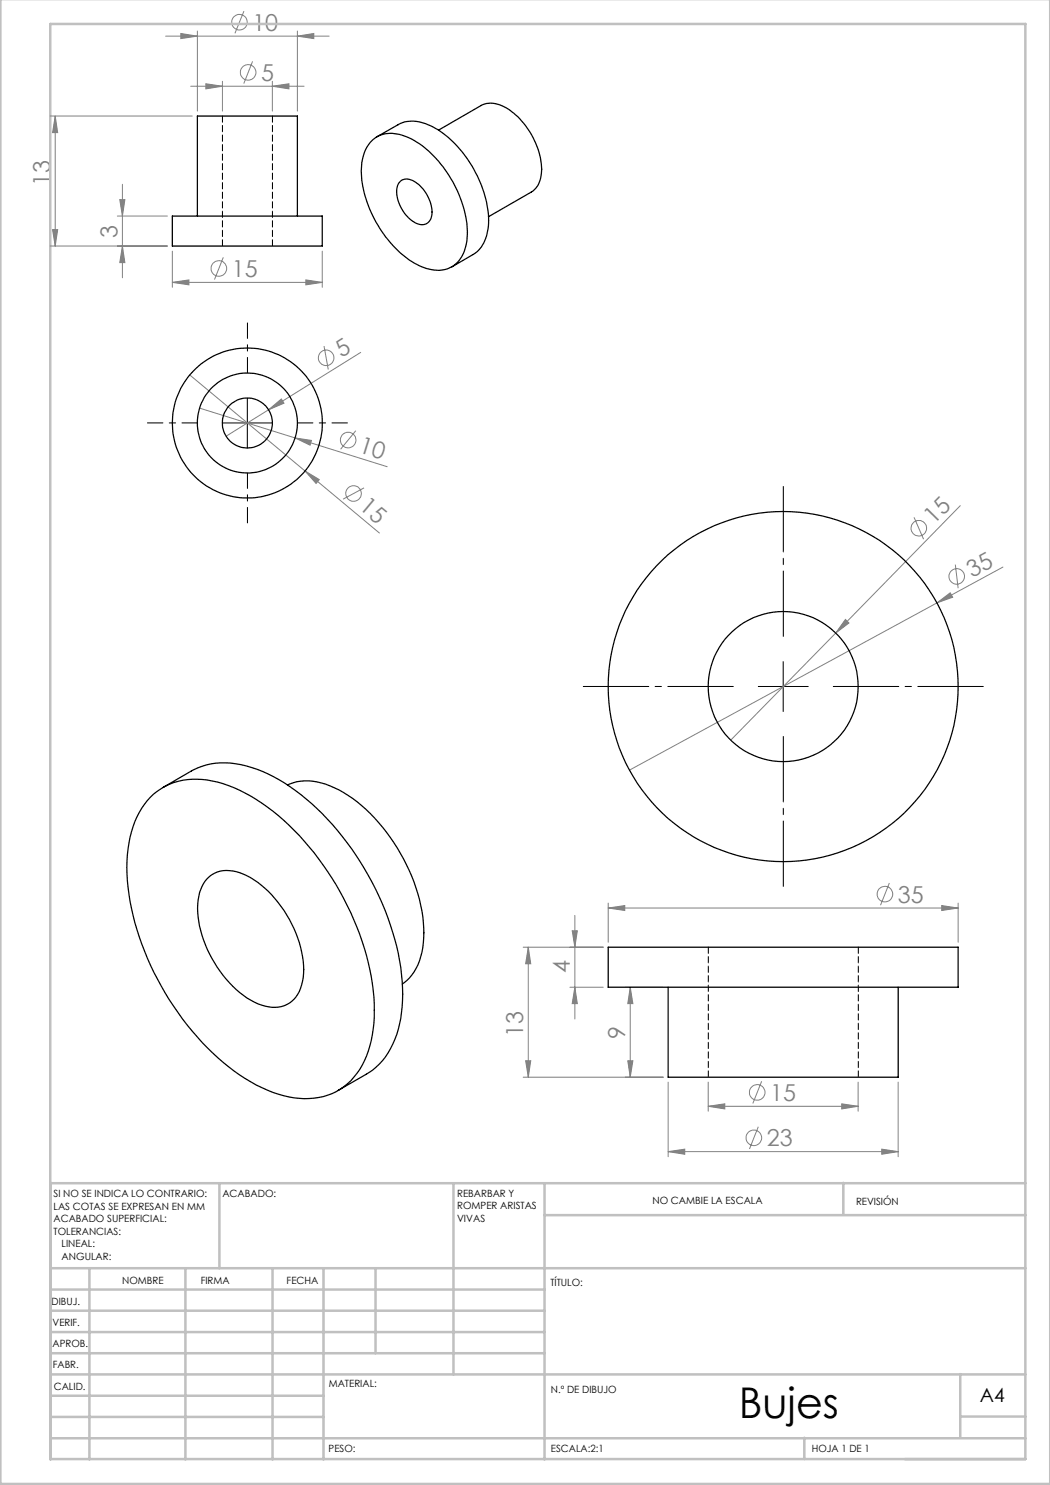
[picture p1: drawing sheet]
<svg xmlns="http://www.w3.org/2000/svg" width="210mm" height="297mm" viewBox="0 0 210 297" stroke-linecap="round" stroke-linejoin="round" font-family="sans-serif">
<g fill="none" stroke="#808080" stroke-width=".2">
<path d="M33.1 7.2h32.7M36.2 6.7l3.3 .5-3.3 .5zM38.1 17.2h22.7M39.5 6.2v16M41.2 16.8l3.3 .4-3.3 .6zM44.5 16.3v5.9M48.8 2.2l-1.8 4.5M50.5 12.3l-1.7 4.4M54.5 17.2l3.3-.4v1zM54.5 16.3v5.9M59.5 7.2l3.3-.5v1zM59.5 6.2v16"/>
<path d="M10 23.2h28.5M11 23.2l.5 3.3h-1zM11 23.2v26M24 39.9h1l-.5 3.3zM24.5 36.9v18.7M10 49.2h23.5M10.5 45.9h1l-.5 3.3zM23.5 43.2h10M24.5 49.2l.5 3.3h-1zM34.5 56.5l3.3-.5v1zM34.5 50.2v7.3M34.5 56.5h30"/>
<path d="M44.7 51.5l-1.8 4.4M61.2 56l3.3 .5-3.3 .5zM64.5 50.2v7.3M38 75l23 19.2M64.8 69.2l.9 4.7M72.1 70.5l-26.9 16.7M39.9 81.6l37.5 11.7M53.7 81.9l2.6-2.1 .5 .8zM59 87.6l3.3 .5-.3 .9zM61 94.2l2.9 1.7-.7 .8zM61 94.2l14.9 12.4M71.2 86.1l-3.1 3.7"/>
<path d="M72.8 97.6l-4.2 2.2M182.8 103.5l1.9 4.3M191.1 112.9l.5 4.7M192.1 101.1l-25 25.5M200.6 113.4l-74.7 40.6M167.1 126.6l-20.9 21.4M169.1 123.9l.7 .7-2.7 2zM187.4 120.6l2.6-2 .5 .8zM177.9 176.6l-1.8 4.4M104.6 189.4h16M105.7 189.4v26M105.7 189.4l.5 3.4h-1.1z"/>
<path d="M114 197.4h6.6M114.4 186.2h1.1l-.5 3.2zM115 183.1v20.7M115 197.4l.5 3.3h-1.1zM121.6 181.6l3.4-.5v1zM121.6 180.6v7.9M121.6 181.6h70M125.1 197.4h7.5M126 197.4l.6 3.3h-1zM126 197.4v18M188.3 181.1l3.3 .5-3.3 .5zM191.6 180.6v7.9"/>
<path d="M104.6 215.4h28M105.1 212.2h1.1l-.5 3.2zM125.6 212.2h1l-.6 3.2zM133.6 216.4v14.9M141.6 216.4v5.8M152.3 216.2l-1.7 4.5M171.6 216.4v5.8M179.6 216.4v14.9M133.6 230.3l3.3-.5v1.1zM133.6 230.3h46M141.6 221.3l3.4-.5v1zM141.6 221.3h30"/>
<path d="M151.7 225.4l-1.8 4.4M168.3 220.8l3.3 .5-3.3 .5zM176.4 229.8l3.2 .5-3.2 .6z"/>
<circle cx="47.9" cy="4.4" r="1.55"/>
<circle cx="49.6" cy="14.5" r="1.55"/>
<circle cx="43.8" cy="53.7" r="1.56"/>
<circle cx="65.2" cy="71.6" r="1.56"/>
<circle cx="69.6" cy="88" r="1.56"/>
<circle cx="70.7" cy="98.7" r="1.55"/>
<circle cx="183.8" cy="105.6" r="1.56"/>
<circle cx="191.4" cy="115.3" r="1.56"/>
<circle cx="177" cy="178.8" r="1.56"/>
<circle cx="151.4" cy="218.5" r="1.56"/>
<circle cx="150.8" cy="227.6" r="1.55"/>
</g>
<path d="M146.7 137.3h-30M156.7 127.3v-30M166.7 137.3h30M156.7 147.3v30" fill="none" stroke="#000" stroke-width=".2" stroke-dasharray="15.2 1.3 1.3 1.3" stroke-dashoffset="2.1"/>
<path d="M49.5 74.6v-10M39.5 84.6h-10M49.5 94.6v10M59.5 84.6h10" fill="none" stroke="#000" stroke-width=".2" stroke-dasharray="15.2 1.3 1.3 1.3" stroke-dashoffset="12.1"/>
<path d="M49.5 79.6v10M44.5 84.6h10M151.7 137.3h9.9M156.6 132.3v10" fill="none" stroke="#000" stroke-width=".2"/>
<g fill="none" stroke="#c0c0c0" stroke-width=".5">
<path d="M.1 -.1v296.9h209.9v-296.9M10.1 4.8h195v287h-195zM43.9 236.6v17M90.7 236.6v38.3M108.9 236.6v55.3M168.7 236.6v6.3M205.1 236.6h-195v55.3M10.1 253.6h195M10.1 257.9h98.8M17.9 253.6v38.3M37.1 253.6v38.3M54.5 253.6v38.3"/>
<path d="M64.7 253.6v38.3M75.1 253.6v17M108.9 243h96.2M10.1 270.6h98.8M10.1 266.4h98.8M10.1 262.1h98.8M10.1 279.1h54.6M10.1 274.9h195M192.1 274.8v12.7M10.1 287.7h195M10.1 283.4h54.6M160.9 287.5v4.3"/>
<path d="M192.1 283.3h13"/>
</g>
<g fill="#808080">
<path d="M187.4 120.6l2.6-2 .5 .8z"/>
<path d="M53.7 81.9l2.6-2.1 .5 .8z"/>
<path d="M169.1 123.9l.7 .7-2.7 2z"/>
<path d="M61 94.2l2.9 1.7-.7 .8z"/>
<path d="M59 87.6l3.3 .5-.3 .9z"/>
<path d="M59.5 7.2l3.3-.5v1zM36.2 6.7l3.3 .5-3.3 .5zM61.2 56l3.3 .5-3.3 .5zM34.5 56.5l3.3-.5v1zM54.5 17.2l3.3-.4v1zM41.2 16.8l3.3 .4-3.3 .6zM168.3 220.8l3.3 .5-3.3 .5zM141.6 221.3l3.4-.5v1zM176.4 229.8l3.2 .5-3.2 .6zM133.6 230.3l3.3-.5v1.1zM188.3 181.1l3.3 .5-3.3 .5zM121.6 181.6l3.4-.5v1z"/>
<path d="M11 23.2l.5 3.3h-1zM10.5 45.9h1l-.5 3.3zM24 39.9h1l-.5 3.3zM24.5 49.2l.5 3.3h-1zM114.4 186.2h1.1l-.5 3.2zM115 197.4l.5 3.3h-1.1zM126 197.4l.6 3.3h-1zM125.6 212.2h1l-.6 3.2zM105.7 189.4l.5 3.4h-1.1zM105.1 212.2h1.1l-.5 3.2z"/>
</g>
<g fill="none" stroke="#000" stroke-width=".25">
<path d="M74.2 28.3a5.8 5.8 0 0 1 6.7-1.1 19.1 19.1 0 0 1 9.3 8.5 19.9 19.9 0 0 1 3.1 13 5.8 5.8 0 0 1-6.5 5.3 15 15 0 0 1-9.2-6.1 22.8 22.8 0 0 1-5.3-14.2 8.1 8.1 0 0 1 1.9-5.4zM75.4 27.4l4.2-2.5a7.1 7.1 0 0 1 7 .5 23.1 23.1 0 0 1 11.1 19.2 7.6 7.6 0 0 1-2.9 6.2l-4.4 2.6M80.1 36.3a2.5 2.5 0 0 1 3.3 .4 7.2 7.2 0 0 1 2.8 6.9 2.08 2.08 0 0 1-3.3 .8 7.3 7.3 0 0 1-3.4-7.3zM87.7 26l8.5-4.9a5.4 5.4 0 0 1 5.8 .9 15.5 15.5 0 0 1 6.3 12.8 4.4 4.4 0 0 1-2 3.6l-8.6 5M34.5 43.2h30v6h-30zM39.5 43.2v-20h20v20M30.1 159.4a13.1 13.1 0 0 1 12.4-3.2 32.9 32.9 0 0 1 16.3 9.8 57.2 57.2 0 0 1 15.8 32.1 24.8 24.8 0 0 1-2.7 15.8 12.5 12.5 0 0 1-13.1 5.7 30.1 30.1 0 0 1-15.3-8.1 57.2 57.2 0 0 1-17.9-34 25.9 25.9 0 0 1 2.2-15l1.1-1.6zM32.6 157.5l5.7-3.3a14.4 14.4 0 0 1 12-.7 37.7 37.7 0 0 1 16.2 11.5 57.7 57.7 0 0 1 13.7 28.5 27.8 27.8 0 0 1-1.7 15.4 12.8 12.8 0 0 1-5.2 5.9l-5.7 3.3M57.5 157a10.7 10.7 0 0 1 9.4 .6 31.9 31.9 0 0 1 13.8 14.2 30.2 30.2 0 0 1 3.9 17.7 10.5 10.5 0 0 1-4.1 7.3M41.5 175.7a6.1 6.1 0 0 1 7.2-.9 21.6 21.6 0 0 1 10.5 11.9 16 16 0 0 1 .9 11 5.6 5.6 0 0 1-7.1 3.5 18.1 18.1 0 0 1-10.1-8.7 20.7 20.7 0 0 1-3.3-12.4l.3-1.5 .5-1.3zM121.6 189.4h70v8h-70zM133.6 197.4v18h46v-18"/>
<circle cx="49.5" cy="84.6" r="15"/>
<circle cx="49.5" cy="84.6" r="10"/>
<circle cx="49.5" cy="84.6" r="5"/>
<circle cx="156.6" cy="137.3" r="15"/>
<circle cx="156.6" cy="137.3" r="35"/>
</g>
<path d="M44.5 23.2v26M54.5 49.2v-26M141.7 189.4v26M171.7 215.4v-26" fill="none" stroke="#000" stroke-width=".2" stroke-dasharray="1.3 .6"/>
<text font-size="8.5" x="147.8" y="283.5">Bujes</text>
<g font-size="4.7" fill="#808080">
<text x="50.5" y="6.1">10</text>
<text x="52.2" y="16.2">5</text>
<text x="10" y="37.2" transform="rotate(-90 10 37.2)">13</text>
<text x="23.5" y="47.6" transform="rotate(-90 23.5 47.6)">3</text>
<text x="46.4" y="55.4">15</text>
<text x="68.3" y="71.6" transform="rotate(-32 68.3 71.6)">5</text>
<text x="71.6" y="90.4" transform="rotate(17 71.6 90.4)">10</text>
<text x="71.6" y="101.6" transform="rotate(40 71.6 101.6)">15</text>
<text x="186.8" y="105" transform="rotate(-46 186.8 105)">15</text>
<text x="194.4" y="115.5" transform="rotate(-29 194.4 115.5)">35</text>
<text x="179.6" y="180.5">35</text>
<text x="114" y="194.6" transform="rotate(-90 114 194.6)">4</text>
<text x="104.6" y="207.4" transform="rotate(-90 104.6 207.4)">13</text>
<text x="125.1" y="207.8" transform="rotate(-90 125.1 207.8)">9</text>
<text x="154" y="220.2">15</text>
<text x="153.4" y="229.3">23</text>
</g>
<text font-size="3.9" x="196" y="280.4">A4</text>
<g font-size="2">
<text x="10.7" y="239.5">SI NO SE INDICA LO CONTRARIO:</text>
<text x="44.5" y="239.5">ACABADO:</text>
<text x="91.4" y="239.4">REBARBAR Y</text>
<text x="10.7" y="242">LAS COTAS SE EXPRESAN EN MM</text>
<text x="10.7" y="244.5">ACABADO SUPERFICIAL:</text>
<text x="91.4" y="241.9">ROMPER ARISTAS</text>
<text x="91.4" y="244.4">VIVAS</text>
<text x="130.5" y="240.8">NO CAMBIE LA ESCALA</text>
<text x="171.2" y="241">REVISIÓN</text>
<text x="10.7" y="247">TOLERANCIAS:</text>
<text x="12.3" y="249.5">LINEAL:</text>
<text x="12.3" y="252">ANGULAR:</text>
<text x="24.4" y="256.9">NOMBRE</text>
<text x="40.1" y="256.8">FIRMA</text>
<text x="57.3" y="256.8">FECHA</text>
<text x="110.1" y="257.1">TÍTULO:</text>
<text x="10.3" y="260.9">DIBUJ.</text>
<text x="10.5" y="269.3">APROB.</text>
<text x="10.5" y="265.2">VERIF.</text>
<text x="10.6" y="273.6">FABR.</text>
<text x="10.8" y="278">CALID.</text>
<text x="65.8" y="277.4">MATERIAL:</text>
<text x="110.2" y="278.5">N.º DE DIBUJO</text>
<text x="65.7" y="290.4">PESO:</text>
<text x="110.2" y="290.5">ESCALA:2:1</text>
<text x="162.4" y="290.4">HOJA 1 DE 1</text>
</g>
</svg>
